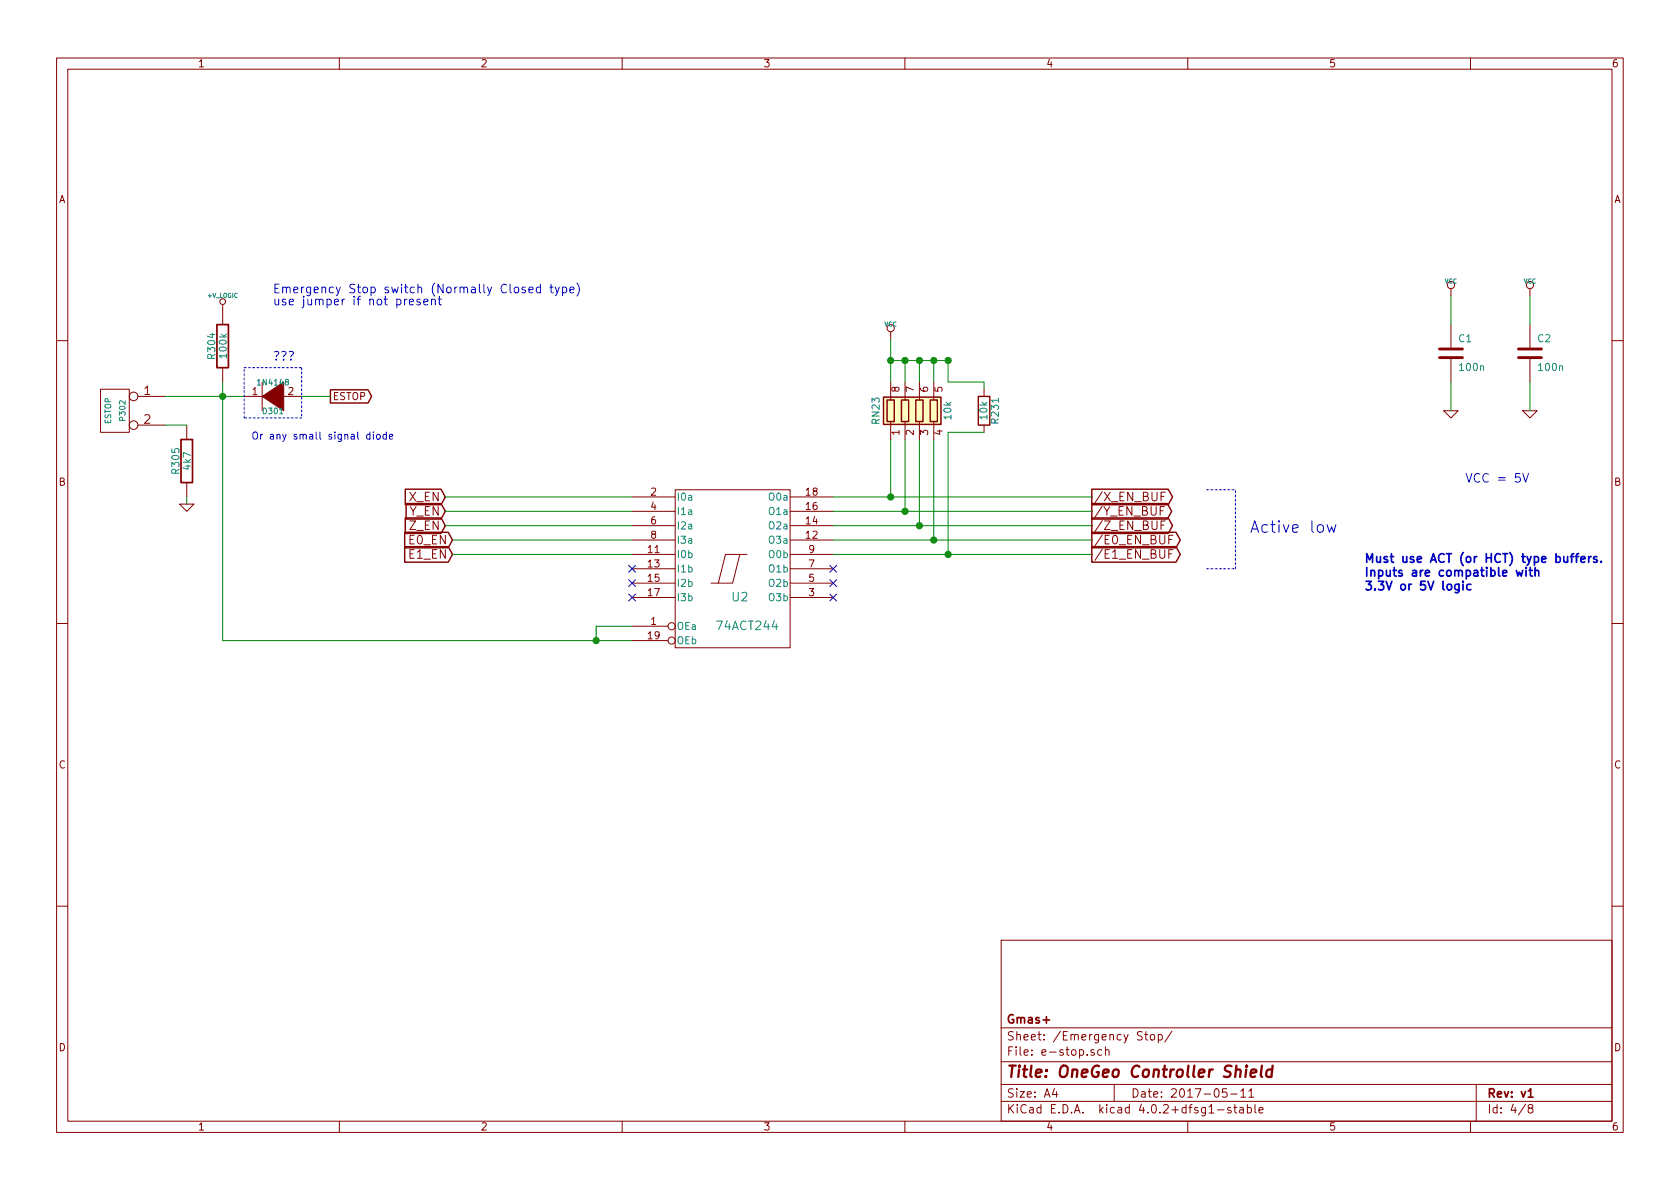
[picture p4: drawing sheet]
EESchema Schematic File Version 2
LIBS:mainboard-rescue
LIBS:power
LIBS:device
LIBS:transistors
LIBS:conn
LIBS:linear
LIBS:regul
LIBS:74xx
LIBS:cmos4000
LIBS:adc-dac
LIBS:memory
LIBS:xilinx
LIBS:microcontrollers
LIBS:dsp
LIBS:microchip
LIBS:analog_switches
LIBS:motorola
LIBS:texas
LIBS:intel
LIBS:audio
LIBS:interface
LIBS:digital-audio
LIBS:philips
LIBS:display
LIBS:cypress
LIBS:siliconi
LIBS:opto
LIBS:atmel
LIBS:contrib
LIBS:valves
LIBS:RMC
LIBS:arduino_shieldsNCL
LIBS:opendous
LIBS:m-bed
LIBS:stepper_drivers
LIBS:dc-dc-dsun
LIBS:gmas
LIBS:mainboard-cache
EELAYER 25 0
EELAYER END
$Descr A4 11693 8268
encoding utf-8
Sheet 4 8
Title "OneGeo Controller Shield"
Date "2017-05-11"
Rev "v1"
Comp "Gmas+"
Comment1 ""
Comment2 ""
Comment3 ""
Comment4 ""
$EndDescr
$Comp
L VCC #PWR035
U 1 1
P 6200 2350
F 0 "#PWR035" H 6200 2450 30  0001 C CNN
F 1 "VCC" H 6200 2450 30  0000 C CNN
F 2 "" H 6200 2350 60  0001 C CNN
F 3 "" H 6200 2350 60  0001 C CNN
	1    6200 2350
	1    0    0    -1  
$EndComp
Text Notes 1900 2200 0    60   ~ 0
Emergency Stop switch (Normally Closed type)\nuse jumper if not present\n\n
$Comp
L 74LS244 U2
U 1 1
P 5100 3950
F 0 "U2" H 5150 3750 60  0000 C CNN
F 1 "74ACT244" H 5200 3550 60  0000 C CNN
F 2 "w_smd_dil:soic-20" H 5100 3950 60  0001 C CNN
F 3 "" H 5100 3950 60  0001 C CNN
	1    5100 3950
	1    0    0    -1  
$EndComp
$Comp
L VCC #PWR036
U 1 1
P 10650 2050
F 0 "#PWR036" H 10650 2150 30  0001 C CNN
F 1 "VCC" H 10650 2150 30  0000 C CNN
F 2 "" H 10650 2050 60  0001 C CNN
F 3 "" H 10650 2050 60  0001 C CNN
	1    10650 2050
	1    0    0    -1  
$EndComp
$Comp
L GND-RESCUE-mainboard #PWR037
U 1 1
P 10650 2850
F 0 "#PWR037" H 10650 2850 30  0001 C CNN
F 1 "GND" H 10650 2780 30  0001 C CNN
F 2 "" H 10650 2850 60  0001 C CNN
F 3 "" H 10650 2850 60  0001 C CNN
	1    10650 2850
	1    0    0    -1  
$EndComp
$Comp
L C-RESCUE-mainboard C2
U 1 1
P 10650 2450
AR Path="/51E4F64E" Ref="C2"  Part="1" 
AR Path="/5239FA54/51E4F64E" Ref="C2"  Part="1" 
F 0 "C2" H 10700 2550 50  0000 L CNN
F 1 "100n" H 10700 2350 50  0000 L CNN
F 2 "opendous:SM0805_Opendous" H 10650 2450 60  0001 C CNN
F 3 "" H 10650 2450 60  0001 C CNN
	1    10650 2450
	1    0    0    -1  
$EndComp
$Comp
L C-RESCUE-mainboard C1
U 1 1
P 10100 2450
AR Path="/51E4F640" Ref="C1"  Part="1" 
AR Path="/5239FA54/51E4F640" Ref="C1"  Part="1" 
F 0 "C1" H 10150 2550 50  0000 L CNN
F 1 "100n" H 10150 2350 50  0000 L CNN
F 2 "opendous:SM0805_Opendous" H 10100 2450 60  0001 C CNN
F 3 "" H 10100 2450 60  0001 C CNN
	1    10100 2450
	1    0    0    -1  
$EndComp
$Comp
L GND-RESCUE-mainboard #PWR038
U 1 1
P 10100 2850
F 0 "#PWR038" H 10100 2850 30  0001 C CNN
F 1 "GND" H 10100 2780 30  0001 C CNN
F 2 "" H 10100 2850 60  0001 C CNN
F 3 "" H 10100 2850 60  0001 C CNN
	1    10100 2850
	1    0    0    -1  
$EndComp
$Comp
L VCC #PWR039
U 1 1
P 10100 2050
F 0 "#PWR039" H 10100 2150 30  0001 C CNN
F 1 "VCC" H 10100 2150 30  0000 C CNN
F 2 "" H 10100 2050 60  0001 C CNN
F 3 "" H 10100 2050 60  0001 C CNN
	1    10100 2050
	1    0    0    -1  
$EndComp
$Comp
L DIODE D301
U 1 1
P 1900 2750
F 0 "D301" H 1900 2850 40  0000 C CNN
F 1 "1N4148" H 1900 2650 40  0000 C CNN
F 2 "w_smd_diode:SOD323" H 1900 2750 60  0001 C CNN
F 3 "" H 1900 2750 60  0001 C CNN
	1    1900 2750
	1    0    0    1   
$EndComp
$Comp
L R-RESCUE-mainboard R305
U 1 1
P 1300 3200
F 0 "R305" V 1380 3200 50  0000 C CNN
F 1 "4k7" V 1300 3200 50  0000 C CNN
F 2 "opendous:SM0805_Opendous" H 1300 3200 60  0001 C CNN
F 3 "" H 1300 3200 60  0001 C CNN
	1    1300 3200
	-1   0    0    -1  
$EndComp
$Comp
L +V_LOGIC #PWR040
U 1 1
P 1550 2150
F 0 "#PWR040" H 1550 2120 30  0001 C CNN
F 1 "+V_LOGIC" H 1550 2250 30  0000 C CNN
F 2 "" H 1550 2150 60  0001 C CNN
F 3 "" H 1550 2150 60  0001 C CNN
	1    1550 2150
	-1   0    0    -1  
$EndComp
$Comp
L CONN_2 P302
U 1 1
P 800 2850
F 0 "P302" V 750 2850 40  0000 C CNN
F 1 "ESTOP" V 850 2850 40  0000 C CNN
F 2 "RMC:CONN_KK_2.54_2W" H 800 2850 60  0001 C CNN
F 3 "" H 800 2850 60  0001 C CNN
	1    800  2850
	-1   0    0    -1  
$EndComp
$Comp
L R-RESCUE-mainboard R304
U 1 1
P 1550 2400
F 0 "R304" V 1630 2400 50  0000 C CNN
F 1 "100k" V 1550 2400 50  0000 C CNN
F 2 "opendous:SM0805_Opendous" H 1550 2400 60  0001 C CNN
F 3 "" H 1550 2400 60  0001 C CNN
	1    1550 2400
	-1   0    0    -1  
$EndComp
$Comp
L GND-RESCUE-mainboard #PWR041
U 1 1
P 1300 3500
F 0 "#PWR041" H 1300 3500 30  0001 C CNN
F 1 "GND" H 1300 3430 30  0001 C CNN
F 2 "" H 1300 3500 60  0001 C CNN
F 3 "" H 1300 3500 60  0001 C CNN
	1    1300 3500
	-1   0    0    -1  
$EndComp
Text GLabel 7600 3450 2    60   Output ~ 0
/X_EN_BUF
Text GLabel 7600 3550 2    60   Output ~ 0
/Y_EN_BUF
Text GLabel 7600 3650 2    60   Output ~ 0
/Z_EN_BUF
Text GLabel 7600 3850 2    60   Output ~ 0
/E1_EN_BUF
Text GLabel 7600 3750 2    60   Output ~ 0
/E0_EN_BUF
Text GLabel 2300 2750 2    50   Output ~ 0
ESTOP
Text GLabel 3150 3750 0    60   Input ~ 0
E0_EN
Text GLabel 3150 3850 0    60   Input ~ 0
E1_EN
Text GLabel 3100 3650 0    60   Input ~ 0
Z_EN
Text GLabel 3100 3550 0    60   Input ~ 0
Y_EN
Text GLabel 3100 3450 0    60   Input ~ 0
X_EN
Text Notes 1750 3050 0    50   ~ 0
Or any small signal diode
Text Notes 8700 3700 0    80   ~ 0
Active low
Text Notes 10200 3350 0    60   ~ 0
VCC = 5V 
Text Notes 9500 4100 0    60   ~ 12
Must use ACT (or HCT) type buffers. \nInputs are compatible with \n3.3V or 5V logic
Connection ~ 6500 3750
Wire Wire Line
	6500 3050 6500 3750
Connection ~ 6300 3550
Wire Wire Line
	6300 3050 6300 3550
Connection ~ 6600 2500
Connection ~ 6400 2500
Wire Wire Line
	6500 2500 6500 2650
Connection ~ 6200 2500
Wire Wire Line
	6300 2650 6300 2500
Wire Wire Line
	1550 4450 4400 4450
Wire Wire Line
	10650 2850 10650 2650
Wire Wire Line
	10100 2050 10100 2250
Wire Wire Line
	2100 2750 2300 2750
Wire Wire Line
	5800 3850 7600 3850
Wire Wire Line
	5800 3650 7600 3650
Wire Wire Line
	5800 3450 7600 3450
Wire Wire Line
	4400 3750 3150 3750
Wire Wire Line
	3100 3550 4400 3550
Wire Wire Line
	3100 3450 4400 3450
Wire Wire Line
	3100 3650 4400 3650
Wire Wire Line
	4400 3850 3150 3850
Wire Wire Line
	5800 3550 7600 3550
Wire Wire Line
	5800 3750 7600 3750
Wire Wire Line
	1300 3500 1300 3450
Wire Wire Line
	1150 2750 1700 2750
Wire Wire Line
	10100 2650 10100 2850
Wire Wire Line
	10650 2250 10650 2050
Wire Wire Line
	4150 4350 4400 4350
Connection ~ 4150 4450
Wire Wire Line
	6200 2350 6200 2650
Wire Wire Line
	6400 2500 6400 2650
Connection ~ 6300 2500
Wire Wire Line
	6600 2500 6600 2650
Connection ~ 6500 2500
Wire Wire Line
	6200 3050 6200 3450
Connection ~ 6200 3450
Wire Wire Line
	6400 3050 6400 3650
Connection ~ 6400 3650
Wire Wire Line
	6600 3000 6600 3850
Connection ~ 6600 3850
Wire Wire Line
	1150 2950 1300 2950
Wire Wire Line
	1550 2650 1550 4450
Connection ~ 1550 2750
Wire Notes Line
	8400 3400 8600 3400
Wire Notes Line
	8400 3950 8600 3950
Wire Notes Line
	8600 3950 8600 3400
Wire Wire Line
	4150 4350 4150 4450
NoConn ~ 4400 4050
NoConn ~ 4400 4150
NoConn ~ 5800 4050
NoConn ~ 5800 4150
NoConn ~ 5800 3950
NoConn ~ 4400 3950
Wire Wire Line
	6200 2500 6600 2500
Text Notes 1900 2500 0    60   ~ 0
???
Wire Notes Line
	2100 2550 2100 2900
Wire Notes Line
	2100 2900 1700 2900
Wire Notes Line
	1700 2900 1700 2550
Wire Notes Line
	1700 2550 2100 2550
$Comp
L R R231
U 1 1
P 6850 2850
F 0 "R231" V 6930 2850 50  0000 C CNN
F 1 "10k" V 6850 2850 50  0000 C CNN
F 2 "opendous:SM0805_Opendous" V 6780 2850 50  0001 C CNN
F 3 "" H 6850 2850 50  0001 C CNN
	1    6850 2850
	1    0    0    -1  
$EndComp
$Comp
L R_Pack04 RN23
U 1 1
P 6400 2850
F 0 "RN23" V 6100 2850 50  0000 C CNN
F 1 "10k" V 6600 2850 50  0000 C CNN
F 2 "Resistors_SMD:R_Array_Concave_4x0603" V 6675 2850 50  0001 C CNN
F 3 "" H 6400 2850 50  0001 C CNN
	1    6400 2850
	1    0    0    -1  
$EndComp
Wire Wire Line
	6600 2650 6850 2650
Wire Wire Line
	6850 2650 6850 2700
Wire Wire Line
	6850 3000 6600 3000
$EndSCHEMATC
